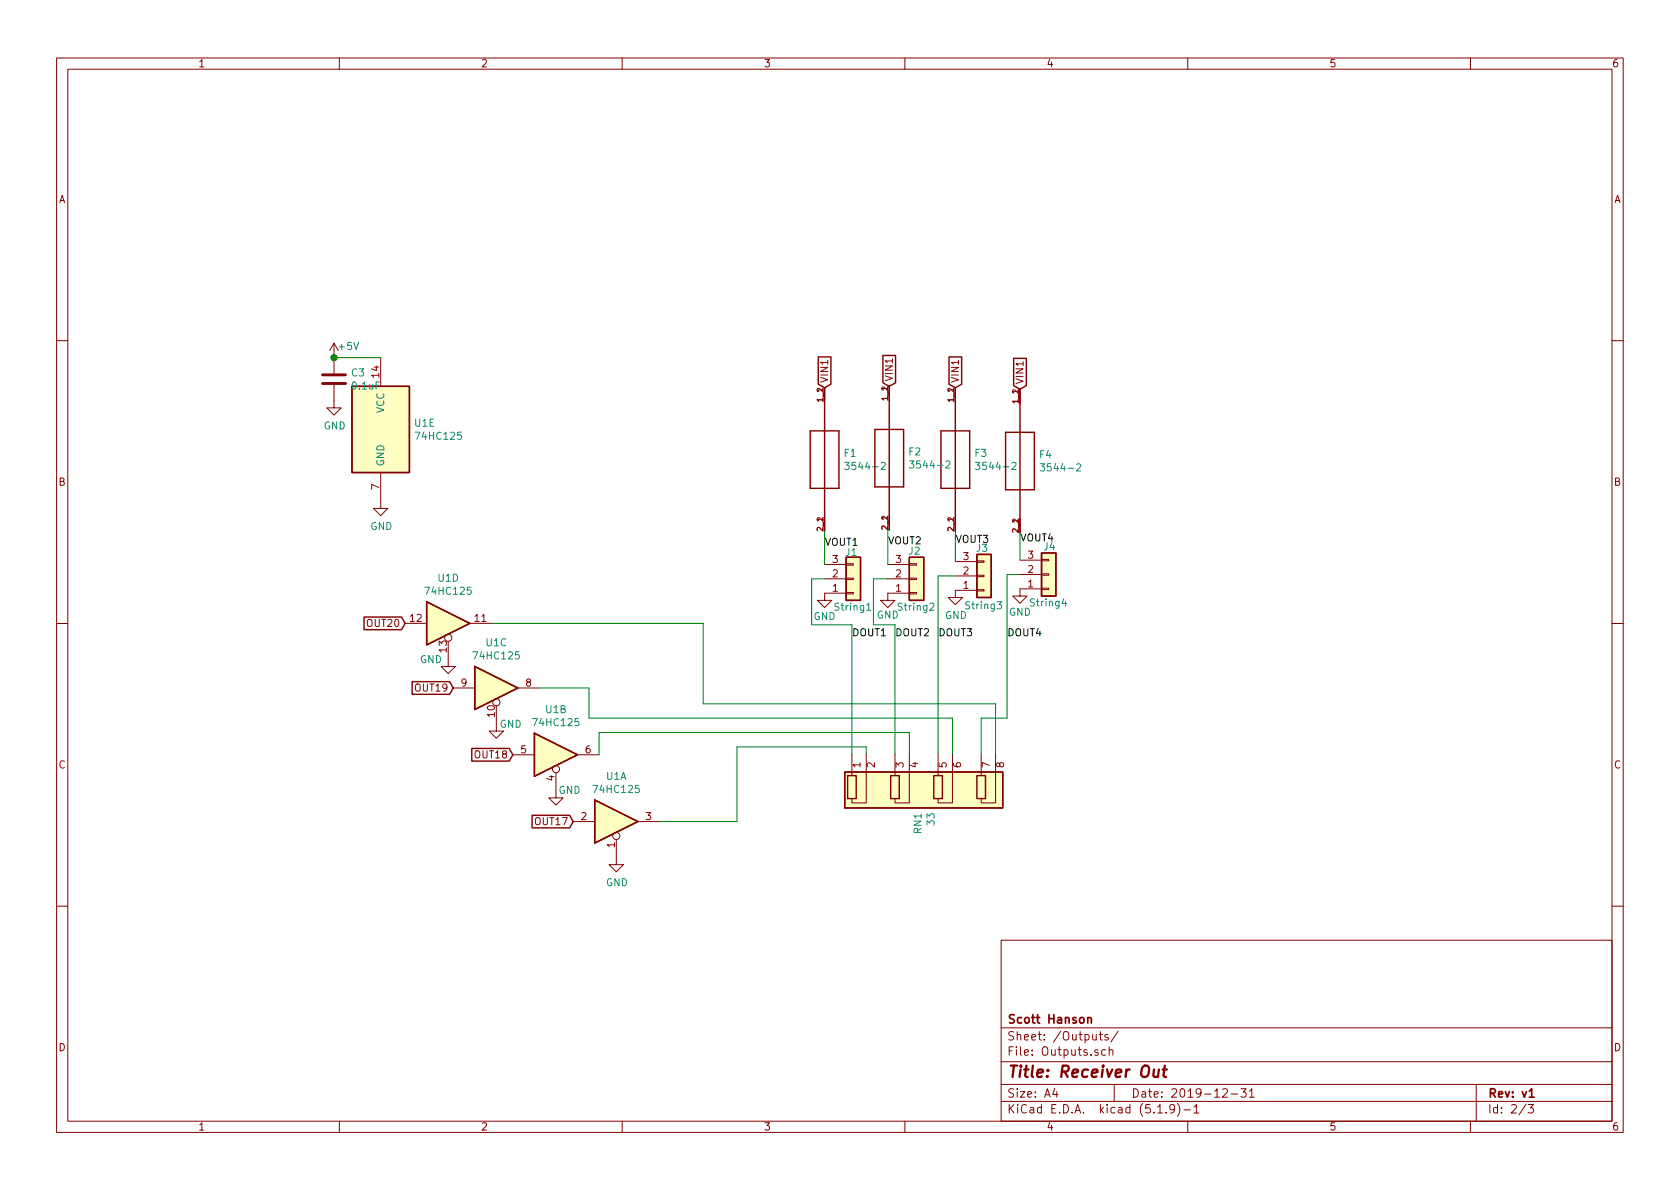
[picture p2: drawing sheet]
<svg xmlns="http://www.w3.org/2000/svg" width="297mm" height="210mm" viewBox="0 0 297 210" stroke-linecap="round" stroke-linejoin="round" font-family="sans-serif">
<g fill="none" stroke="#840000" stroke-width=".18">
<path d="M10 10.3h277v189.9h-277zM12 12.2h273v186.1h-273zM60 10.3v1.9M110 10.3v1.9M160 10.3v1.9M210 10.3v1.9M260 10.3v1.9M10 60.2h2M59.1 68.1v4h1.2l-1.2 1.3-1.3-1.3h1.3M59.1 60.7l-.8 1.3M59.1 60.7v5.3M59.1 60.7l.7 1.3"/>
<path d="M67.3 63.2v5.1M145.8 68.6v2.5M157.2 68.3v2.6M168.9 68.6v2.5M180.3 68.8v2.6M285 60.2h2M67.3 83.6v6.3h1.3l-1.3 1.3-1.3-1.3h1.3M145.8 91.4v2.6M145.8 99.8h3.8M149.6 99.7h1.3v.2h-1.3zM157 99.8h3.8M157.2 91.2v2.5"/>
<path d="M160.8 99.7h1.3v.2h-1.3zM168.9 91.4v2.6M168.9 99.3h3.8M172.7 99.2h1.3v.2h-1.3zM180.3 91.7v2.5M180.3 99.1h3.8M184.1 98.9h1.3v.3h-1.3zM10 110.3h2M71.6 110.2h3.8M79.2 113.4v4.5h1.3l-1.3 1.2-1.2-1.2h1.2M83.1 110.2h3.8M145.8 102.4h3.8"/>
<path d="M149.6 104.8h1.3v.2h-1.3zM149.6 102.2h1.3v.3h-1.3zM149.6 104.9h-3.8v1.3h1.3l-1.3 1.2-1.3-1.2h1.3M157 102.4h3.8M160.8 104.8h1.3v.2h-1.3zM160.8 102.2h1.3v.3h-1.3zM160.8 104.9h-3.8v1.3h1.2l-1.2 1.2-1.3-1.2h1.3M168.9 101.8h3.8M172.7 104.3h1.3v.2h-1.3zM172.7 101.7h1.3v.3h-1.3zM172.7 104.4h-3.8v1.3h1.3l-1.3 1.2-1.3-1.2h1.3M180.3 101.6h3.8"/>
<path d="M184.1 104h1.3v.3h-1.3zM184.1 101.5h1.3v.2h-1.3zM184.1 104.1h-3.8v1.3h1.3l-1.3 1.3-1.2-1.3h1.2M285 110.3h2M80.1 121.7h3.8M87.8 124.8v4.5h1.2l-1.2 1.3-1.3-1.3h1.3M90.7 133.5h3.8M91.6 121.7h3.8M98.3 136.6v4.5h1.3l-1.3 1.3-1.3-1.3h1.3M102.1 133.5h3.8M150.6 133.3v3.9M153.2 133.3v8.7h-2.6v-.8"/>
<path d="M158.2 133.3v3.9M160.8 133.3v8.7h-2.6v-.8M165.9 133.3v3.9M168.4 133.3v8.7h-2.5v-.8M173.5 133.3v3.9M176 133.3v8.7h-2.5v-.8M101.3 145.3h3.9M109 148.5v4.4h1.2l-1.2 1.3-1.3-1.3h1.3M112.8 145.3h3.8M10 160.2h2M177 166.3h108v32h-108zM285 160.2h2"/>
<path d="M60 198.3v1.9M110 198.3v1.9M160 198.3v1.9M177 194.8h108M177 191.8h108M177 187.8h108M177 181.8h108M186.5 192.5l-.4 1h1M186.8 193v1M194.3 182.9h.6M194.6 182.4v1.3l.3 .2M195.5 185.7l-.5-.1-.2 .3v.6l.2 .1 .5-.1"/>
<path d="M195.9 183a.37 .37 0 0 0-.6 .1l.1 .3 .5 .1 .1 .1-.2 .3-.5-.1M196.1 185.7h.1a.37 .37 0 0 1 .6 .1v.8M196.1 185.1v1.5M197 191.8v3M197.7 182.3l-1.3 2M204.7 196.8h.8M206.2 196.7v.1M207.7 196l-.1 .1a.48 .48 0 0 1-.6 .1l-.2-.2 .2-.6a.48 .48 0 0 1 .6 .1 1.27 1.27 0 0 1-.2 1.2l-.4 .1M208.2 195.1a1.71 1.71 0 0 1 0 2.3M209.3 196.3h1.2M210 198.3v1.9M211.1 195.8l.4-.5v1.5"/>
<path d="M211.1 196.8h.9M216.2 192.7l.2-.2h.4l.2 .5-.9 1h.9M217.7 193.5h1.1M219.4 192.5h.9l-.5 .6 .5 .1v.7l-.3 .1-.6-.1M220.9 193l.4-.5v1.5M220.9 194h.9M260 198.3v1.9M261 191.8v6.5M269.8 195.2l-1.2 2M270.2 195.3h.9l-.5 .6 .4 .1v.7l-.2 .1-.6-.1"/>
<circle cx="79.2" cy="112.8" r=".63"/>
<circle cx="87.8" cy="124.2" r=".63"/>
<circle cx="98.3" cy="136" r=".63"/>
<circle cx="109" cy="147.8" r=".63"/>
</g>
<path d="M192.3 179.9v1M192.3 180.1l.1-.1a.37 .37 0 0 1 .6 .1v.8M270.4 193l.4-.5v1.5M270.4 194h.8" fill="none" stroke="#840000" stroke-width=".3"/>
<path d="M204 189.1v1.2a.56 .56 0 0 0 .7 0M204.9 189.1l-.2 1.3M205.6 189.1h.7M205.9 188.4l-.2 1.8 .1 .1 .4 .1" fill="none" stroke="#840000" stroke-width=".41"/>
<g fill="#ffffc2" stroke="#ffffc2" stroke-width=".18">
<path d="M94.5 129.7l7.6 3.8-7.6 3.8z"/>
<path d="M149.4 136.5h27.9v6.4h-27.9z"/>
<path d="M105.2 141.5l7.6 3.8-7.6 3.8z"/>
<path d="M160.8 98.5h2.5v7.7h-2.5z"/>
<path d="M83.9 117.9l7.7 3.8-7.7 3.8z"/>
<path d="M75.4 106.4l7.7 3.8-7.7 3.8z"/>
<path d="M62.2 68.3h10.2v15.3h-10.2z"/>
<path d="M149.6 98.5h2.5v7.7h-2.5z"/>
<path d="M172.7 98h2.6v7.7h-2.6z"/>
<path d="M184.1 97.8h2.6v7.6h-2.6z"/>
</g>
<g fill="none" stroke="#840000" stroke-width=".25">
<path d="M62.2 68.3h10.2v15.3h-10.2zM143.3 76.2h5v10.2h-5zM144.7 63.1h2.2v4.8l-1.1 .7-1.1-.7zM145.8 68.6v25.4M154.7 75.9h5.1v10.2h-5.1zM156.1 62.9h2.2v4.8l-1.1 .6-1.1-.6zM157.2 68.3v25.4M166.4 76.2h5v10.2h-5zM167.8 63.1h2.2v4.8l-1.1 .7-1.1-.7zM168.9 68.6v25.4M177.8 76.4h5.1v10.2h-5.1zM179.2 63.4h2.3v4.8l-1.2 .6-1.1-.6z"/>
<path d="M180.3 68.8v25.4M149.6 98.5h2.5v7.7h-2.5zM160.8 98.5h2.5v7.7h-2.5zM172.7 98h2.6v7.7h-2.6zM184.1 97.8h2.6v7.6h-2.6zM64.4 109.1h6.6l.6 1.1-.6 1.1h-6.6zM75.4 106.4l7.7 3.8-7.7 3.8zM83.9 117.9l7.7 3.8-7.7 3.8zM72.9 120.5h6.6l.6 1.2-.6 1.1h-6.6zM83.4 132.4h6.6l.7 1.1-.7 1.1h-6.6zM94.5 129.7l7.6 3.8-7.6 3.8zM149.4 136.5h27.9v6.4h-27.9z"/>
<path d="M149.9 137.2h1.5v4h-1.5zM157.5 137.2h1.5v4h-1.5zM165.1 137.2h1.5v4h-1.5zM172.7 137.2h1.5v4h-1.5zM94.1 144.2h6.6l.6 1.1-.6 1.1h-6.6zM105.2 141.5l7.6 3.8-7.6 3.8z"/>
</g>
<path d="M149.4 81.8h.7l-.4 .4 .4 .2v.4l-.2 .2-.5-.1M155.8 81.9l.5-.1 .2 .1v.2v.2l-.7 .7h.7M160.8 81.5h.8l-.5 .5 .4 .1 .1 .4-.3 .3-.5-.2M167.2 81.6l.5-.1 .2 .1 .1 .3-.1 .2-.7 .7h.8M172.5 81.8h.8l-.5 .4 .4 .2 .1 .4-.3 .2-.5-.1M178.9 81.9l.5-.1 .2 .1 .1 .2-.1 .2-.7 .7h.8M183.9 82h.8l-.4 .5 .3 .1 .1 .5-.3 .2-.5-.1M190.3 82.1l.5-.1 .2 .1 .1 .3-.1 .2-.7 .7h.8M153.2 107.9h.8M164.4 106.8l.5-.2 .3 .4-.8 .9h.8M176.3 106.4h.8l-.4 .5 .3 .1 .1 .4-.3 .3-.5-.2M188.1 105.8l-.3 .9h.8" fill="none" stroke="#008484" stroke-width=".18"/>
<path d="M57 67.8h4.1M57 66.3h4.1" fill="none" stroke="#840000" stroke-width=".51"/>
<g fill="none" stroke="#008400" stroke-width=".18">
<path d="M59.1 63.2h8.2M145.8 94v5.8M157 93.7v6.1M168.9 94v5.3M180.3 94.2v4.9M86.9 110.2h37.4v14.3h51.7v8.8M145.8 102.4h-2.3v8.1h7.1v22.8M157 102.4h-2.6v8.1h3.8v22.8M168.9 101.8h-3v31.5M180.3 101.6h-2.2v25.4h-4.6v6.3M95.4 121.7h8.7v5.3h64.3v6.3M153.2 133.3v-1.2h-22.9v13.2h-13.7"/>
<path d="M160.8 133.3v-3.8h-54.9v4"/>
</g>
<circle cx="59.1" cy="63.2" r=".51" fill="#008400" stroke="#008400" stroke-width=".25"/>
<text font-size="2.8" fill="#840000" x="178" y="190.5">Title: Receiver Out</text>
<g font-size="2.1" fill="#840000">
<text x="178" y="184">Sheet: /Outputs/</text>
<text x="178" y="181">Scott Hanson</text>
<text x="178" y="186.7">File: Outputs.sch</text>
<text x="178" y="196.9">KiCad E.D.A. kicad (5.1.9)-1</text>
<text x="178" y="194.1">Size: A4</text>
<text x="200" y="194.1">Date: 2019-12-31</text>
<text x="263" y="194.1">Rev: v1</text>
<text x="263" y="196.9">Id: 2/3</text>
</g>
<g font-size="1.8" fill="#840000">
<text x="35" y="11.9">1</text>
<text x="85" y="11.9">2</text>
<text x="135" y="11.9">3</text>
<text x="185" y="11.9">4</text>
<text x="235" y="11.9">5</text>
<text x="285" y="11.9">6</text>
<text x="10.4" y="35.9">A</text>
<text x="285.4" y="35.9">A</text>
<text x="67.1" y="66.7" transform="rotate(-90 67.1 66.7)">14</text>
<text x="146.4" y="67.8" transform="rotate(-90 146.4 67.8)">VIN1</text>
<text x="157.9" y="67.5" transform="rotate(-90 157.9 67.5)">VIN1</text>
<text x="169.5" y="67.8" transform="rotate(-90 169.5 67.8)">VIN1</text>
<text x="181" y="68" transform="rotate(-90 181 68)">VIN1</text>
<text x="10.4" y="85.9">B</text>
<text x="67.1" y="86.6" transform="rotate(-90 67.1 86.6)">7</text>
<text x="285.4" y="85.9">B</text>
<text x="147.2" y="99.6">3</text>
<text x="158.4" y="99.6">3</text>
<text x="170.3" y="101.6">2</text>
<text x="170.3" y="99.1">3</text>
<text x="181.8" y="101.3">2</text>
<text x="181.8" y="98.8">3</text>
<text x="147.2" y="104.6">1</text>
<text x="147.2" y="102.1">2</text>
<text x="158.4" y="104.6">1</text>
<text x="158.4" y="102.1">2</text>
<text x="170.3" y="104.1">1</text>
<text x="181.8" y="103.9">1</text>
<text x="65.2" y="110.9">OUT20</text>
<text x="72.6" y="110">12</text>
<text x="84" y="110">11</text>
<text x="79" y="115.3" transform="rotate(-90 79 115.3)">13</text>
<text x="73.7" y="122.3">OUT19</text>
<text x="81.6" y="121.4">9</text>
<text x="93" y="121.4">8</text>
<text x="87.5" y="126.7" transform="rotate(-90 87.5 126.7)">10</text>
<text x="10.4" y="135.9">C</text>
<text x="84.2" y="134.1">OUT18</text>
<text x="92.1" y="133.2">5</text>
<text x="103.5" y="133.2">6</text>
<text x="152.1" y="135.7" transform="rotate(-90 152.1 135.7)">1</text>
<text x="154.7" y="135.7" transform="rotate(-90 154.7 135.7)">2</text>
<text x="159.8" y="135.7" transform="rotate(-90 159.8 135.7)">3</text>
<text x="162.3" y="135.7" transform="rotate(-90 162.3 135.7)">4</text>
<text x="167.4" y="135.7" transform="rotate(-90 167.4 135.7)">5</text>
<text x="169.9" y="135.7" transform="rotate(-90 169.9 135.7)">6</text>
<text x="175" y="135.7" transform="rotate(-90 175 135.7)">7</text>
<text x="177.5" y="135.7" transform="rotate(-90 177.5 135.7)">8</text>
<text x="285.4" y="135.9">C</text>
<text x="98" y="138.1" transform="rotate(-90 98 138.1)">4</text>
<text x="94.9" y="145.9">OUT17</text>
<text x="102.8" y="145">2</text>
<text x="108.7" y="149.9" transform="rotate(-90 108.7 149.9)">1</text>
<text x="114.2" y="145">3</text>
<text x="10.4" y="185.9">D</text>
<text x="285.4" y="185.9">D</text>
<text x="35" y="199.9">1</text>
<text x="85" y="199.9">2</text>
<text x="135" y="199.9">3</text>
<text x="185" y="199.9">4</text>
<text x="235" y="199.9">5</text>
<text x="285" y="199.9">6</text>
</g>
<g font-size="1.8" fill="#008484">
<text x="60" y="61.9">+5V</text>
<text x="62.2" y="66.6">C3</text>
<text x="62.4" y="68.9">0.1uF</text>
<text x="57.2" y="75.9">GND</text>
<text x="67.9" y="73.1" transform="rotate(-90 67.9 73.1)">VCC</text>
<text x="73.4" y="75.5">U1E</text>
<text x="73.8" y="77.8">74HC125</text>
<text x="67.9" y="82.5" transform="rotate(-90 67.9 82.5)">GND</text>
<text x="149.3" y="80.8">F1</text>
<text x="150.2" y="83.1">3544-2</text>
<text x="160.7" y="80.5">F2</text>
<text x="161.7" y="82.8">3544-2</text>
<text x="172.4" y="80.8">F3</text>
<text x="173.4" y="83.1">3544-2</text>
<text x="183.8" y="81">F4</text>
<text x="184.8" y="83.4">3544-2</text>
<text x="65.5" y="93.7">GND</text>
<text x="149.6" y="98.3">J1</text>
<text x="160.7" y="98.1">J2</text>
<text x="172.7" y="97.6">J3</text>
<text x="184.6" y="97.3">J4</text>
<text x="75.5" y="105.2">74HC125</text>
<text x="77.5" y="102.9">U1D</text>
<text x="147.8" y="108">String1</text>
<text x="158.9" y="108">String2</text>
<text x="170.9" y="107.7">String3</text>
<text x="182.3" y="107.2">String4</text>
<text x="143.8" y="109.6">GND</text>
<text x="155" y="109.4">GND</text>
<text x="167.1" y="109.5">GND</text>
<text x="178.4" y="108.9">GND</text>
<text x="74.2" y="117.3">GND</text>
<text x="84" y="116.6">74HC125</text>
<text x="86" y="114.3">U1C</text>
<text x="88.3" y="128.7">GND</text>
<text x="94.6" y="128.4">74HC125</text>
<text x="96.5" y="126.1">U1B</text>
<text x="107.2" y="137.9">U1A</text>
<text x="98.8" y="140.4">GND</text>
<text x="105.2" y="140.2">74HC125</text>
<text x="162.9" y="147.4" transform="rotate(-90 162.9 147.4)">RN1</text>
<text x="165.3" y="145.9" transform="rotate(-90 165.3 145.9)">33</text>
<text x="107.1" y="156.7">GND</text>
</g>
<g font-size="1.8">
<text x="180.3" y="95.8">VOUT4</text>
<text x="145.8" y="96.5">VOUT1</text>
<text x="157" y="96.3">VOUT2</text>
<text x="168.9" y="96">VOUT3</text>
<text x="150.6" y="112.5">DOUT1</text>
<text x="158.2" y="112.5">DOUT2</text>
<text x="165.9" y="112.5">DOUT3</text>
<text x="178.1" y="112.5">DOUT4</text>
</g>
<g font-size="1.4" fill="#840000">
<text x="145.5" y="71" transform="rotate(-90 145.5 71)">1_1</text>
<text x="145.5" y="69.4" transform="rotate(-90 145.5 69.4)">2</text>
<text x="157" y="70.8" transform="rotate(-90 157 70.8)">1_1</text>
<text x="157" y="69.2" transform="rotate(-90 157 69.2)">2</text>
<text x="168.7" y="71" transform="rotate(-90 168.7 71)">1_1</text>
<text x="168.7" y="69.4" transform="rotate(-90 168.7 69.4)">2</text>
<text x="180.1" y="71.3" transform="rotate(-90 180.1 71.3)">1_1</text>
<text x="180.1" y="69.7" transform="rotate(-90 180.1 69.7)">2</text>
<text x="145.5" y="93.9" transform="rotate(-90 145.5 93.9)">2_1</text>
<text x="145.5" y="92.3" transform="rotate(-90 145.5 92.3)">2</text>
<text x="157" y="92" transform="rotate(-90 157 92)">2</text>
<text x="168.7" y="93.9" transform="rotate(-90 168.7 93.9)">2_1</text>
<text x="168.7" y="92.3" transform="rotate(-90 168.7 92.3)">2</text>
<text x="180.1" y="94.1" transform="rotate(-90 180.1 94.1)">2_1</text>
<text x="180.1" y="92.6" transform="rotate(-90 180.1 92.6)">2</text>
</g>
<text font-size="1.4" fill="#008400" x="157" y="93.6" transform="rotate(-90 157 93.6)">2_1</text>
</svg>
